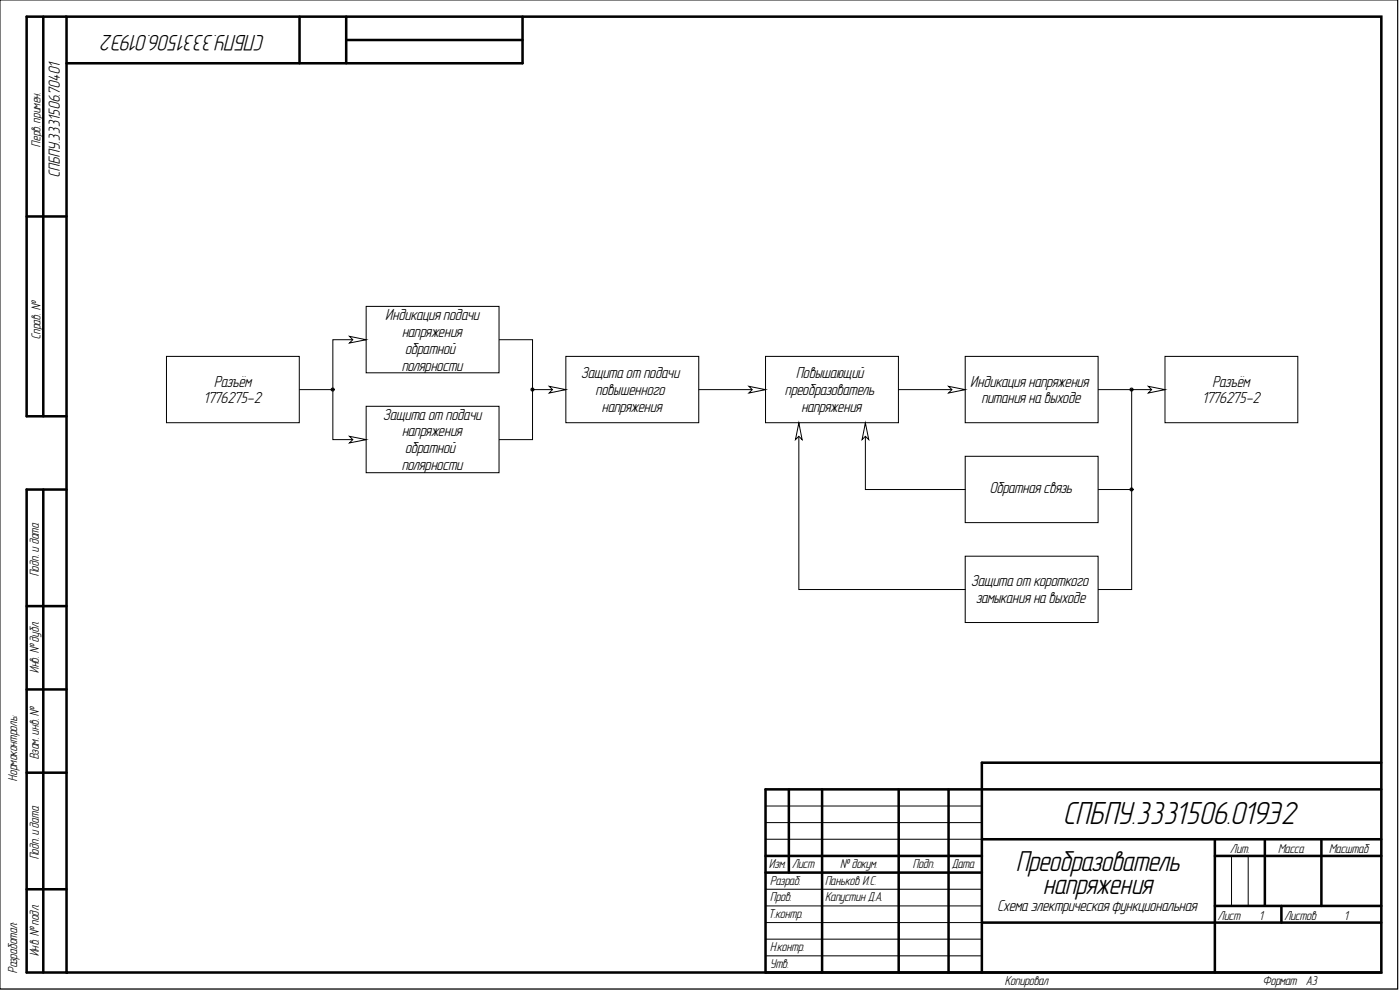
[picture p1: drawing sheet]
<svg xmlns="http://www.w3.org/2000/svg" width="420mm" height="297mm" viewBox="0 0 420 297" stroke-linecap="round" stroke-linejoin="round" font-family="sans-serif">
<path d="M0 0h419.1v296.4h-419.1z" fill="#fff" stroke="#000" stroke-width=".3"/>
<g fill="none" stroke="#000" stroke-width=".76">
<path d="M13 5v119.8M20 5h394.2v286.5h-394.2zM20 5h-12v119.8h12M89.8 5v14M103.8 5v14M103.8 12h52.9M156.7 5v14h-136.7M8 64.9h12M13 146.7v144.8M20 146.7h-12v144.8h12M8 181.7h12M8 206.7h12"/>
<path d="M8 231.6h12M236.5 236.6v24.9M246.5 236.6v54.9M269.5 236.6v54.9M284.4 236.6v54.9M414.2 236.6h-184.6v54.9h184.6M414.2 228.6h-119.8v62.9M229.6 256.6h64.8M294.4 251.6h119.8M364.3 256.6h49.9M364.3 251.6v39.9M379.3 251.6v19.9"/>
<path d="M396.2 251.6v19.9M8 266.5h12M229.6 261.5h64.8M294.4 276.5h119.8M364.3 271.5h49.9M384.2 271.5v5"/>
</g>
<path d="M229.6 251.6h64.8M229.6 246.6h64.8M229.6 241.6h64.8M369.3 256.6v14.9M374.3 256.6v14.9M229.6 276.5h64.8M229.6 271.5h64.8M229.6 266.5h64.8M229.6 286.5h64.8M229.6 281.5h64.8" fill="none" stroke="#000" stroke-width=".3"/>
<g fill="#fff" stroke="#000" stroke-width=".3">
<path d="M49.9 106.8h39.8v19.9h-39.8z"/>
<path d="M109.8 91.8h39.8v19.9h-39.8z"/>
<path d="M109.8 121.8h39.8v19.9h-39.8z"/>
<path d="M169.7 106.8h39.8v19.9h-39.8z"/>
<path d="M229.6 106.8h39.8v19.9h-39.8z"/>
<path d="M289.4 106.8h39.9v19.9h-39.9z"/>
<path d="M349.3 106.8h39.9v19.9h-39.9z"/>
<path d="M289.4 166.7h39.9v19.9h-39.9z"/>
</g>
<path d="M99.8 116.8v15h10M109.8 101.8h-10v15h-10M149.7 101.8h10v15h10M159.7 116.8v15h-10M209.6 116.8h20M269.5 116.8h19.9" fill="none" stroke="#000" stroke-width=".3"/>
<path d="M289.4 136.8h39.9v19.8h-39.9z" fill="#fff" stroke="#000" stroke-width=".3"/>
<g fill="none" stroke="#000" stroke-width=".3">
<path d="M329.4 116.8h19.9M339.3 116.8v29.9h-9.9M239.5 126.8v49.9h49.9M259.5 126.8v19.9h29.9M339.3 146.7v30h-9.9"/>
<circle cx="99.8" cy="116.8" r=".46"/>
<circle cx="99.8" cy="116.8" r=".21"/>
<circle cx="159.7" cy="116.8" r=".21"/>
<circle cx="159.7" cy="116.8" r=".46"/>
<circle cx="339.3" cy="116.8" r=".46"/>
<circle cx="339.3" cy="116.8" r=".21"/>
<circle cx="339.3" cy="146.7" r=".46"/>
<circle cx="339.3" cy="146.7" r=".21"/>
</g>
<path d="M104.8 100.8l5 1-5 1 1-1z" fill-rule="evenodd" fill="#fff"/>
<path d="M104.8 100.8l5 1-5 1 1-1z" fill="none" stroke="#000" stroke-width=".3"/>
<path d="M104.8 130.8l5 1-5 1 1-1z" fill-rule="evenodd" fill="#fff"/>
<path d="M104.8 130.8l5 1-5 1 1-1z" fill="none" stroke="#000" stroke-width=".3"/>
<path d="M164.7 115.8l5 1-5 1 1-1z" fill-rule="evenodd" fill="#fff"/>
<path d="M164.7 115.8l5 1-5 1 1-1z" fill="none" stroke="#000" stroke-width=".3"/>
<path d="M224.6 115.8l5 1-5 1 1-1z" fill-rule="evenodd" fill="#fff"/>
<path d="M224.6 115.8l5 1-5 1 1-1z" fill="none" stroke="#000" stroke-width=".3"/>
<path d="M284.4 115.8l5 1-5 1 1.1-1z" fill-rule="evenodd" fill="#fff"/>
<path d="M284.4 115.8l5 1-5 1 1.1-1z" fill="none" stroke="#000" stroke-width=".3"/>
<path d="M344.3 115.8l5 1-5 1 1-1z" fill-rule="evenodd" fill="#fff"/>
<path d="M344.3 115.8l5 1-5 1 1-1z" fill="none" stroke="#000" stroke-width=".3"/>
<path d="M259.5 126.8l1 5-1-1-1 1z" fill-rule="evenodd" fill="#fff"/>
<path d="M259.5 126.8l1 5-1-1-1 1z" fill="none" stroke="#000" stroke-width=".3"/>
<path d="M239.5 126.8l1 5-1-1-1 1z" fill-rule="evenodd" fill="#fff"/>
<path d="M239.5 126.8l1 5-1-1-1 1z" fill="none" stroke="#000" stroke-width=".3"/>
<text font-size="9.6" x="319.1" y="247">СПБПУ.3331506.019Э2</text>
<g font-size="8.7">
<text x="304.9" y="261.2">Преобразователь</text>
<text x="313" y="268.1">напряжения</text>
</g>
<text font-size="6.8" x="79.2" y="10.5" transform="rotate(-180 79.2 10.5)">СПБПУ.3331506.019Э2</text>
<g font-size="4.8">
<text x="17.9" y="53.2" transform="rotate(-90 17.9 53.2)">СПБПУ.3331506.70401</text>
<text x="115.6" y="95.8">Индикацияподачи</text>
<text x="120.7" y="100.9">напряжения</text>
<text x="121.7" y="106">обратной</text>
<text x="120.7" y="111.1">полярности</text>
<text x="174.3" y="113.3">Защита от подачи</text>
<text x="238.9" y="113.3">Повышающий</text>
<text x="64.3" y="115.9">Разъём</text>
<text x="178.8" y="118.4">повышенного</text>
<text x="235.6" y="118.4">преобразователь</text>
<text x="291" y="115.9">Индикациянапряжения</text>
<text x="363.7" y="115.9">Разъём</text>
<text x="61.3" y="120.9">1776275-2</text>
<text x="115" y="125.8">Защита от подачи</text>
<text x="180.6" y="123.5">напряжения</text>
<text x="240.4" y="123.5">напряжения</text>
<text x="294.5" y="120.9">питанияна выходе</text>
<text x="360.8" y="120.9">1776275-2</text>
<text x="120.7" y="130.8">напряжения</text>
<text x="121.7" y="135.9">обратной</text>
<text x="120.7" y="141">полярности</text>
<text x="296.9" y="147.7">Обратнаясвязь</text>
<text x="291.3" y="175.7">Защита от короткого</text>
<text x="292.9" y="180.8">замыканияна выходе</text>
<text x="299.2" y="273">Схема электрическаяфункциональная</text>
</g>
<g font-size="3.9">
<text x="12.2" y="44" transform="rotate(-90 12.2 44)">Перв. примен.</text>
<text x="12.2" y="101.5" transform="rotate(-90 12.2 101.5)">Справ. №</text>
<text x="11.7" y="172.7" transform="rotate(-90 11.7 172.7)">Подп. идата</text>
<text x="11.7" y="201.8" transform="rotate(-90 11.7 201.8)">Инв. №дубл.</text>
<text x="11.7" y="227.5" transform="rotate(-90 11.7 227.5)">Взам. инв. №</text>
<text x="5.2" y="233.9" transform="rotate(-90 5.2 233.9)">Нормоконтроль:</text>
<text x="11.7" y="257.5" transform="rotate(-90 11.7 257.5)">Подп. идата</text>
<text x="369" y="255.8">Лит.</text>
<text x="383.4" y="255.8">Масса</text>
<text x="398.7" y="255.8">Масштаб</text>
<text x="230.7" y="260.2">Изм.</text>
<text x="237.6" y="260.2">Лист</text>
<text x="252.1" y="260.2">№докум.</text>
<text x="273.9" y="260.2">Подп.</text>
<text x="285.6" y="260.2">Дата</text>
<text x="231" y="265.2">Разраб.</text>
<text x="247.5" y="265.2">Паньков И.С.</text>
<text x="230.5" y="275.2">Т.контр.</text>
<text x="231" y="270.2">Пров.</text>
<text x="247.5" y="270.2">Капустин Д.А.</text>
<text x="365.3" y="275.7">Лист</text>
<text x="377.8" y="275.7">1</text>
<text x="385.2" y="275.7">Листов</text>
<text x="403.2" y="275.7">1</text>
<text x="11.7" y="286.7" transform="rotate(-90 11.7 286.7)">Инв. №подл.</text>
<text x="231" y="285.2">Н.контр.</text>
<text x="5.2" y="291.7" transform="rotate(-90 5.2 291.7)">Разработал:</text>
<text x="231" y="290.2">Утв.</text>
<text x="301.4" y="295.1">Копировал</text>
<text x="378.7" y="295.1">Формат</text>
<text x="391.7" y="295.1">А3</text>
</g>
</svg>
